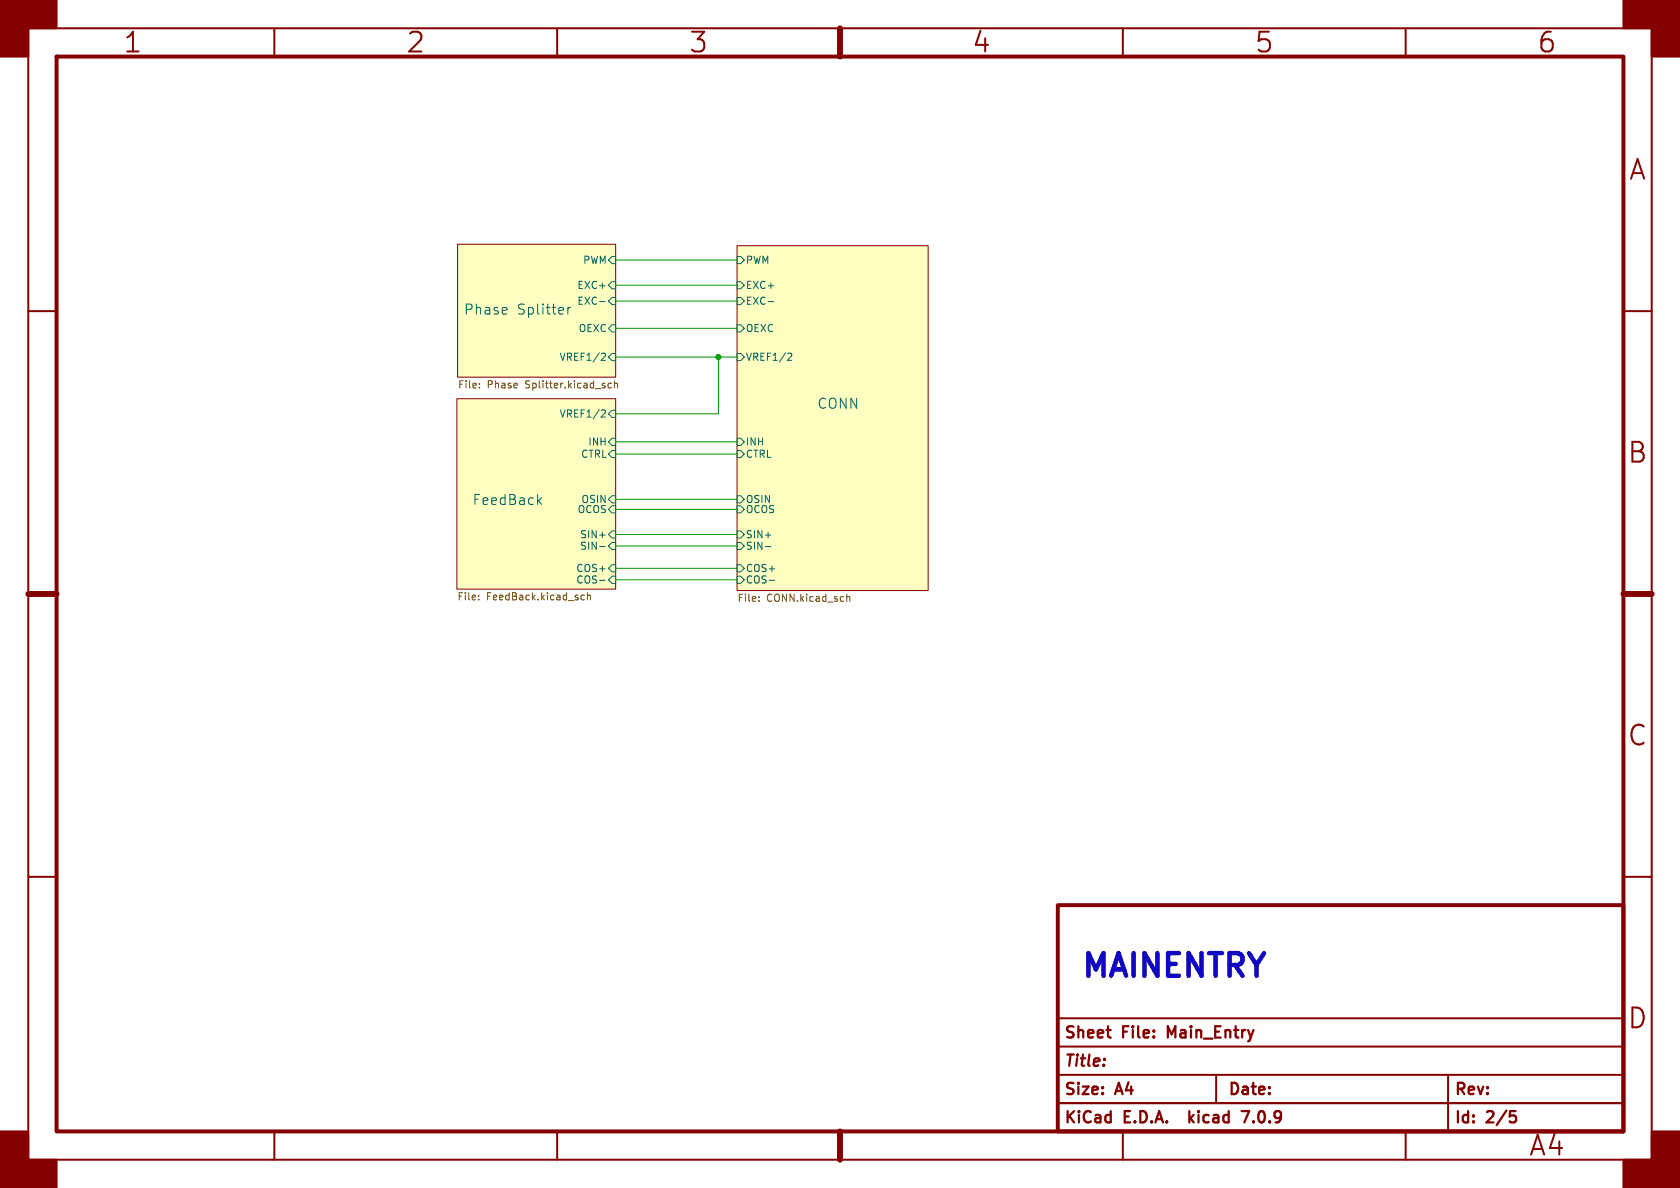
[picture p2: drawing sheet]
<svg xmlns="http://www.w3.org/2000/svg" width="297mm" height="210mm" viewBox="0 0 297 210" stroke-linecap="round" stroke-linejoin="round" font-family="sans-serif">
<g fill="none" stroke="#840000" stroke-width=".35">
<path d="M5 5h287v200h-287zM48.5 5v5M98.5 5v5M148.5 5v5M198.5 5v5M248.5 5v5M5 55h5M287 55h5M5 105h5M287 105h5M5 155h5M287 155h5"/>
<path d="M187 195h100M187 190h100M187 185h100M187 180h100M215 190v5M256 190v10M48.5 200v5M98.5 200v5M148.5 200v5M198.5 200v5M248.5 200v5"/>
</g>
<path d="M10 10h277v190h-277zM187 160h100v40h-100z" fill="none" stroke="#840000" stroke-width=".7"/>
<path d="M148.5 5v5M5 105h5M287 105h5M148.5 200v5" fill="none" stroke="#840000" stroke-width="1.1"/>
<g fill="#840000" stroke="#840000" stroke-width=".35">
<path d="M0 0h10v5h-5v5h-5z"/>
<path d="M0 200h5v5h5v5h-10z"/>
<path d="M287 0h10v10h-5v-5h-5z"/>
<path d="M292 200h5v10h-10v-5h5z"/>
</g>
<path d="M207.1 182.8l-.6-1.4v2M210.3 196.4v2M210.5 197.6l.5 .8M211 197.1l-.7 .7M219.5 196.4h1.3l-.8 2M267 196.4h.9M267.6 197.2l.4 .4v.4l-.4 .4" fill="none" stroke="#840000" stroke-width=".4"/>
<g fill="#ffffc2" stroke="#ffffc2" stroke-width=".18">
<path d="M80.8 70.5h28v33.6h-28z"/>
<path d="M80.9 43.2h27.9v23.5h-27.9z"/>
<path d="M130.3 43.4h33.8v61h-33.8z"/>
</g>
<path d="M80.9 43.2h27.9v23.5h-27.9zM130.3 43.4h33.8v61h-33.8zM80.8 70.5h28v33.6h-28z" fill="none" stroke="#840000" stroke-width=".18"/>
<g fill="none" stroke="#006464" stroke-width=".18">
<path d="M100.4 54.3v1.2M100.9 54.3l-.3 .1-.2 .3M106 53.3h1M108.2 49.8h.6v1.3h-.6l-.6-.7zM108.2 57.4h.6v1.3h-.6l-.6-.7zM108.2 45.3h.6v1.3h-.6l-.6-.6zM108.2 52.6h.6v1.2h-.6l-.6-.6zM130.3 49.8h.6l.7 .6-.7 .7h-.6zM130.3 52.6h.6l.7 .6-.7 .6h-.6zM130.3 45.3h.6l.7 .7-.7 .6h-.6zM130.3 57.4h.6l.7 .6-.7 .7h-.6zM135.8 53.3h1"/>
<path d="M106.5 72.5h.4l.1 .3-.7 .9h.7M106.5 62.4l.4 .1 .1 .3-.7 .9h.7M108.2 72.5h.6v1.3h-.6l-.6-.6zM108.2 77.5h.6v1.2h-.6l-.6-.6zM108.2 79.6h.6v1.3h-.6l-.6-.6zM108.2 62.5h.6v1.3h-.6l-.6-.7zM130.3 77.5h.6l.7 .6-.7 .6h-.6zM130.3 79.6h.6l.7 .7-.7 .6h-.6zM130.3 62.5h.6l.7 .6-.7 .7h-.6zM139.4 62.4l.4 .1 .2 .3-.8 .9h.8M95.2 88.5l.5 .7M95.7 88l-.6 .7"/>
<path d="M106 96.6h1M108.2 87.6h.6v1.3h-.6l-.6-.6zM108.2 89.4h.6v1.3h-.6l-.6-.7zM108.2 99.8h.6v1.3h-.6l-.6-.6zM108.2 93.9h.6v1.2h-.6l-.6-.6zM108.2 95.9h.6v1.3h-.6l-.6-.7zM130.3 95.9h.6l.7 .6-.7 .7h-.6zM130.3 99.8h.6l.7 .7-.7 .6h-.6zM130.3 89.4h.6l.7 .6-.7 .7h-.6zM130.3 87.6h.6l.7 .7-.7 .6h-.6zM130.3 93.9h.6l.7 .6-.7 .6h-.6zM135.3 96.6h1"/>
<path d="M106 102.6h1M108.2 101.9h.6v1.2h-.6l-.6-.6zM130.3 101.9h.6l.7 .6-.7 .6h-.6zM136 102.6h.9"/>
</g>
<g fill="none" stroke="#725600" stroke-width=".18">
<path d="M84.7 68.5v.1M84.7 67.8v.1M108.1 67.8l-.4-.1-.2 .3 .1 .5h.5M108.6 67.9l.2-.2 .3 .1 .1 .8M108.6 67.3v1.3M84.6 105.9v.1M84.6 105.3v.1M102.8 105.9l.1 .1h.4M103.3 105.3l-.4-.1-.1 .1M103.9 105.3l.1-.1 .3 .1 .1 .7M103.9 104.8v1.2M134.2 106.2v.1"/>
<path d="M134.2 105.5v.1M149.7 105v1.3M149.7 105.6l.2-.1h.3v.8"/>
</g>
<g fill="none" stroke="#009600" stroke-width=".18">
<path d="M108.8 58h21.5M108.8 46h21.5M108.8 53.2h21.5M108.8 50.4h21.5M108.8 63.1h21.5M108.8 78.1h21.5M127 63.1v10.1h-18.2M108.8 96.5h21.5M108.8 90h21.5M108.8 88.3h21.5M108.8 94.5h21.5M108.8 80.3h21.5"/>
<path d="M108.8 102.5h21.5M108.8 100.5h21.5"/>
</g>
<circle cx="127" cy="63.1" r=".46" fill="#009600" stroke="#009600" stroke-width=".18"/>
<text font-size="5.6" fill="#1108c4" x="190.9" y="173.9">MAINENTRY</text>
<g font-size="4.9" fill="#840000">
<text x="21.7" y="9.8">1</text>
<text x="71.7" y="9.8">2</text>
<text x="121.7" y="9.8">3</text>
<text x="171.7" y="9.8">4</text>
<text x="221.7" y="9.8">5</text>
<text x="271.7" y="9.8">6</text>
<text x="287.8" y="32.3">A</text>
<text x="287.6" y="82.3">B</text>
<text x="287.6" y="132.3">C</text>
<text x="287.6" y="182.3">D</text>
<text x="270.2" y="204.8">A4</text>
</g>
<g font-size="2.8" fill="#840000">
<text x="188" y="184.1">Sheet</text>
<text x="198.6" y="184.1">File:</text>
<text x="207.3" y="184.1">Main_Entry</text>
<text x="188" y="189.1">Title:</text>
<text x="188" y="194.1">Size:</text>
<text x="197.5" y="194.1">A4</text>
<text x="217" y="194.1">Date:</text>
<text x="257" y="194.1">Rev:</text>
<text x="188" y="199.1">KiCad</text>
<text x="198.9" y="199.1">E.D.A.</text>
<text x="211.9" y="199.1">kicad</text>
<text x="222.2" y="199.1">7.0.9</text>
<text x="257" y="199.1">Id:</text>
<text x="263" y="199.1">2/5</text>
</g>
<g font-size="2.5" fill="#006464">
<text x="81.9" y="55.8">Phase</text>
<text x="91.3" y="55.8">Splitter</text>
<text x="144.4" y="72.4">CONN</text>
<text x="83.4" y="89.4">FeedBack</text>
</g>
<g font-size="1.8" fill="#006464">
<text x="103" y="46.8">PWM</text>
<text x="131.8" y="46.8">PWM</text>
<text x="102" y="51.3">EXC+</text>
<text x="131.8" y="51.3">EXC+</text>
<text x="102" y="54.1">EXC-</text>
<text x="102.2" y="58.9">OEXC</text>
<text x="131.8" y="54.1">EXC-</text>
<text x="131.8" y="58.9">OEXC</text>
<text x="98.8" y="64">VREF1/2</text>
<text x="131.8" y="64">VREF1/2</text>
<text x="98.8" y="74">VREF1/2</text>
<text x="102.6" y="81.1">CTRL</text>
<text x="103.9" y="79">INH</text>
<text x="131.8" y="79">INH</text>
<text x="131.8" y="81.1">CTRL</text>
<text x="102.7" y="89.1">OSIN</text>
<text x="131.8" y="89.1">OSIN</text>
<text x="102" y="90.9">OCOS</text>
<text x="102.5" y="95.4">SIN+</text>
<text x="131.8" y="90.9">OCOS</text>
<text x="131.8" y="95.4">SIN+</text>
<text x="101.8" y="101.3">COS+</text>
<text x="102.5" y="97.4">SIN-</text>
<text x="131.8" y="97.4">SIN-</text>
<text x="131.8" y="101.3">COS+</text>
<text x="101.8" y="103.4">COS-</text>
<text x="131.8" y="103.4">COS-</text>
</g>
<g font-size="1.8" fill="#725600">
<text x="80.9" y="69">File:</text>
<text x="86.1" y="69">Phase</text>
<text x="93" y="69">Splitter.kicad_sch</text>
<text x="80.8" y="106.5">File:</text>
<text x="86" y="106.5">FeedBack.kicad_sch</text>
<text x="130.3" y="106.7">File:</text>
<text x="135.5" y="106.7">CONN.kicad_sch</text>
</g>
</svg>
